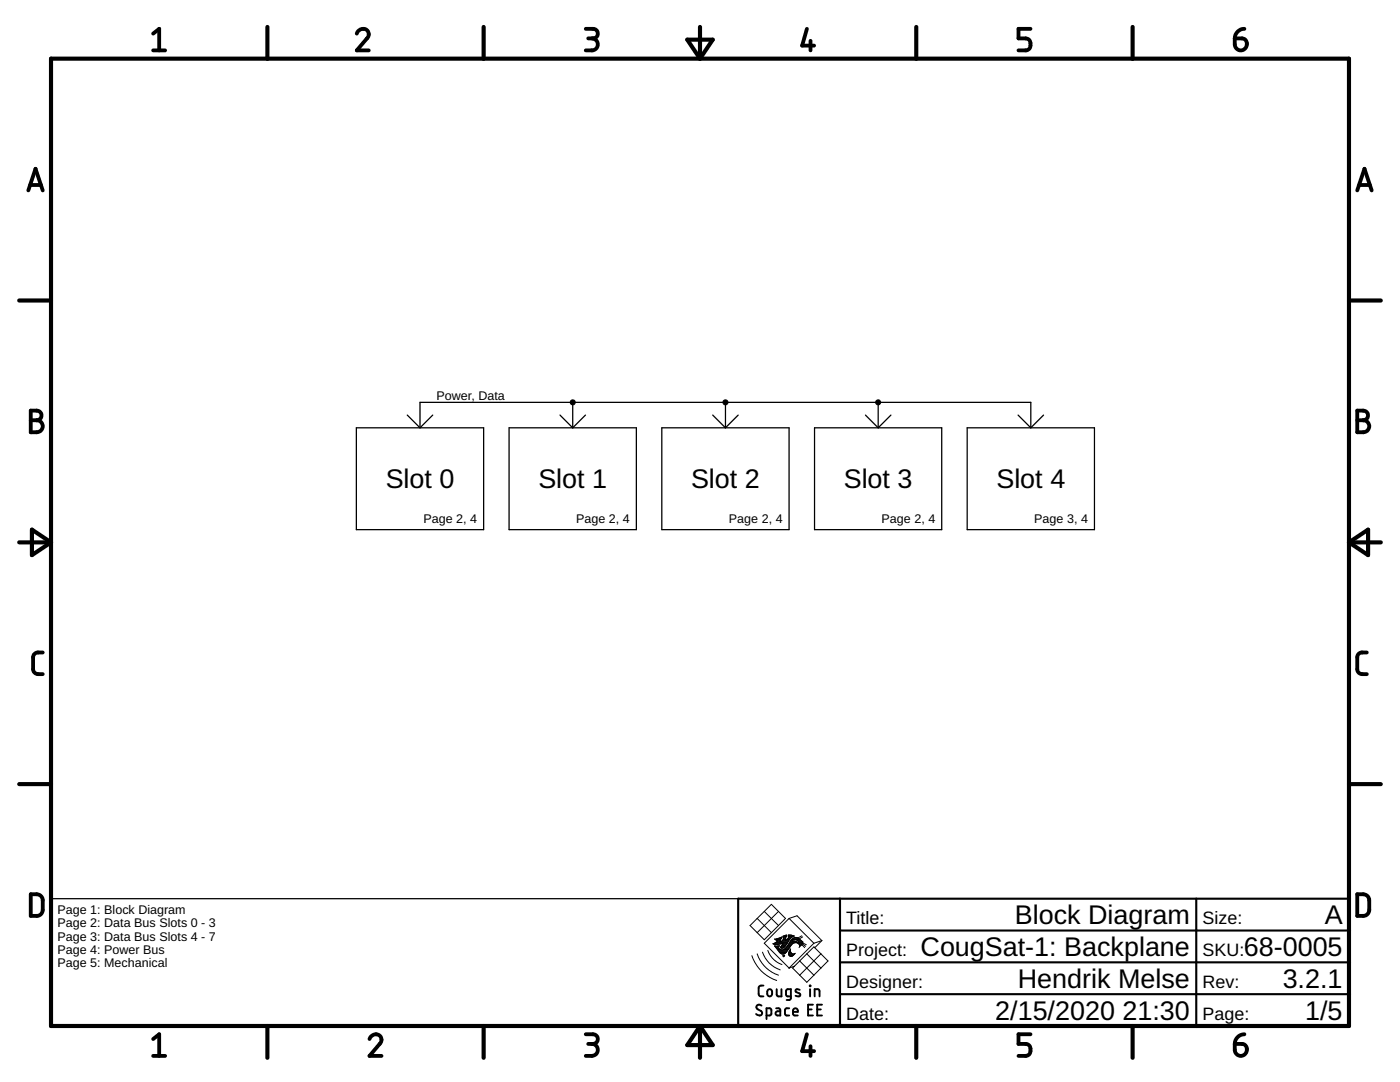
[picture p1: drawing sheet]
<svg xmlns="http://www.w3.org/2000/svg" width="279mm" height="216mm" viewBox="0 0 279 216" stroke-linecap="round" stroke-linejoin="round" font-family="sans-serif">
<g fill="none" stroke="#000" stroke-width=".25">
<path d="M71.1 85.4h25.4v20.3h-25.4zM81.3 82.8l2.5 2.6M83.8 85.4v-5.1h121.9v5.1M86.4 82.8l-2.6 2.6M101.6 85.4h25.4v20.3h-25.4zM111.8 82.8l2.5 2.6M114.3 80.3v5.1M116.8 82.8l-2.5 2.6M132.1 85.4h25.4v20.3h-25.4zM142.2 82.8l2.6 2.6M144.8 80.3v5.1M147.3 82.8l-2.5 2.6"/>
<path d="M162.6 85.4h25.3v20.3h-25.3zM172.7 82.8l2.6 2.6M175.3 80.3v5.1M177.8 82.8l-2.5 2.6M193 85.4h25.4v20.3h-25.4zM203.2 82.8l2.5 2.6M208.3 82.8l-2.6 2.6M10.2 179.3h137.1"/>
</g>
<g fill="#000" stroke="#000" stroke-width=".2">
<circle cx="114.3" cy="80.3" r=".51"/>
<circle cx="144.8" cy="80.3" r=".51"/>
<circle cx="175.3" cy="80.3" r=".51"/>
</g>
<g fill="none" stroke="#000" stroke-width=".83">
<path d="M10.2 11.7h259v193h-259zM53.4 5.4v6.3M96.5 5.4v6.3M137.2 7.9h5l-2.5 3.8zM139.7 5.4v6.3M182.9 5.4v6.3M226 5.4v6.3M3.8 60h6.4M269.2 60h6.4M3.8 108.2h6.4M6.4 105.7l3.8 2.5-3.8 2.6zM269.2 108.2h6.4"/>
<path d="M269.2 108.2l3.8-2.5v5.1zM3.8 156.5h6.4M269.2 156.5h6.4M53.4 204.7v6.4M96.5 204.7v6.4M139.7 204.7v6.4M139.7 204.7l2.5 3.8h-5zM182.9 204.7v6.4M226 204.7v6.4"/>
</g>
<g fill="none" stroke="#000" stroke-width=".76">
<path d="M30.6 6.7l1.2-.9v4.3M30.6 10.1h2.4M71.2 6.7a1.18 1.18 0 0 1 1.6-.9 1.18 1.18 0 0 1 .6 1.7l-2.2 2.6h2.4M116.9 5.8h1.4a.95 .95 0 0 1 1 .9 .95 .95 0 0 1-1 1h-.9M118.1 7.7a1.2 1.2 0 0 1 1.2 1.2 1.2 1.2 0 0 1-1.2 1.2h-1.2M161 5.8l-.9 3.3h2.4M161.8 8.1v2M205.7 5.8h-2.4v1.9h1.4a1.22 1.22 0 0 1 1 1.2 1.22 1.22 0 0 1-1 1.2h-1.4M246.4 7.7h1.5a1.2 1.2 0 0 1 .9 1.3 1.2 1.2 0 0 1-1.2 1 1.2 1.2 0 0 1-1.2-1.1zM248.3 5.8a1.92 1.92 0 0 0-1.9 1.9M5.7 38l1.4-4.3 1.4 4.3M6 36.9h2.2"/>
<path d="M270.9 38l1.4-4.3 1.4 4.3M271.2 36.9h2.2M6.1 81.9h1.2a.96 .96 0 0 1 1 1 .96 .96 0 0 1-1 1 1.2 1.2 0 0 1 1.2 1.2 1.2 1.2 0 0 1-1.2 1.2h-1.2zM6.1 83.9h1.2M270.9 81.9h1.2a.96 .96 0 0 1 .9 1 .96 .96 0 0 1-.9 1 1.2 1.2 0 0 1 1.2 1.2 1.2 1.2 0 0 1-1.2 1.2h-1.2zM270.9 83.9h1.2M8.5 130.2a1.65 1.65 0 0 0-1.6 .3l-.3 .6v2.4l.3 .7a1.71 1.71 0 0 0 1.6 .3M272.8 130.2a1.65 1.65 0 0 0-1.7 .3l-.2 .6v2.7l.2 .4a1.71 1.71 0 0 0 1.7 .3M6.1 178.4a2.43 2.43 0 0 1 2 .3l.3 .4 .1 .5v2.2l-.4 .7a2.35 2.35 0 0 1-2 .3zM270.9 178.4a2.43 2.43 0 0 1 1.9 .3l.3 .4 .2 .5-.1 2.2-.4 .7a2.35 2.35 0 0 1-1.9 .3zM30.6 207.3l1.2-.9v4.3M30.6 210.7h2.4"/>
<path d="M73.7 207.3a1.18 1.18 0 0 1 1.6-.9 1.18 1.18 0 0 1 .6 1.7l-2.2 2.6h2.4M116.9 206.4h1.4a.96 .96 0 0 1 1 .9 .96 .96 0 0 1-1 1h-.9M118.1 208.3a1.2 1.2 0 0 1 1.2 1.2 1.2 1.2 0 0 1-1.2 1.2h-1.2M161 206.4l-.9 3.3h2.4M161.8 208.8v1.9M205.7 206.4h-2.4v1.9h1.4a1.22 1.22 0 0 1 1 1.2 1.22 1.22 0 0 1-1 1.2h-1.4M246.4 208.3h1.5a1.2 1.2 0 0 1 .9 1.3 1.2 1.2 0 0 1-1.2 1.1 1.2 1.2 0 0 1-1.2-1.2zM248.3 206.4a1.95 1.95 0 0 0-1.9 1.9"/>
</g>
<path d="M167.6 179.3v25.4M238.7 179.3v25.4M269.2 179.3h-121.9v25.4M167.6 198.4h101.6M167.6 192h101.6M167.6 185.7h101.6" fill="none" stroke="#000" stroke-width=".42"/>
<g fill="none" stroke="#000" stroke-width=".2">
<path d="M150.1 190.7a7.7 7.7 0 0 0 4.9 4.9M151.1 190.3a6.7 6.7 0 0 0 4.3 4.3M151.1 183.3l-1.4 1.4 2.8 2.8 2.9-2.8M151.1 183.3l2.8 2.8M152.2 190a5.6 5.6 0 0 0 3.5 3.5M152.5 181.9l1.4-1.5 2.9 2.9-1.4 1.4M152.5 181.9l-1.4 1.4M152.5 181.9l2.9 2.8M153.2 189.6a4.6 4.6 0 0 0 2.9 2.9M154.3 188.3h1.7M154.5 188.4h1M154.6 188.2h2.5"/>
<path d="M154.7 188.9h.7M154.7 187.5h1.1M154.8 189h.5M154.8 188h2.4M154.9 189.1h.4M154.9 187.6h.8M155 187.3h.9M155 189.2h.4M155 187.9h.7M155.1 189.4h.5M155.1 187.7h.6M155.1 187.8h.6"/>
<path d="M155.2 189.5h.6M155.2 188.8h.3M155.2 189.6h2M155.3 189v.1M155.3 189.7h1.8M155.4 181.9l-4.3 4.2M155.4 187.2h.6M155.4 188.9l.2-.2-1 .1 .9 1.1M155.4 188.9l-.1 .1M155.4 189.8h1.7M155.5 189.9h1.5M155.5 189.9l.5 .5 .6-.1"/>
<path d="M155.6 190.1h1.3M155.7 187.1h.3M155.7 187.9h1.6M155.7 190.2h1M155.7 187.6v.4M155.7 189h.8M155.8 189.1h.6M155.9 188.9l-.2 .1 .1 .1M155.9 188.9h.7M155.9 190.3h.7M155.9 187h.1M156 187l-1.4 .4 .6 .3-1 .6 .8 .2 1.3-.3-.3 .5"/>
<path d="M156 187v.3l-.3 .3M156 188.8h.7M156 188.7l-.1 .2M156 187.8h1.4M156 188.6h.8M156.1 188.5h.8M156.1 187.7h1.3M156.2 188.4h.8M156.2 187.6l-.5 .4M156.2 188.3h.9M156.2 187.6h.6M156.3 186.9h.7"/>
<path d="M156.3 190.8h.2M156.3 187.1h.5M156.3 187h.5M156.3 187.5h.5M156.4 187.3h.4M156.4 190.9h.1M156.4 189.5h.9M156.4 187.2h.4M156.4 186.8h.6M156.5 190.8l-.1 .1M156.6 190.6h.1M156.6 189.4h.8"/>
<path d="M156.6 190.6l-.4 .1 .2 .2M156.6 190.6l-.1 .2M156.7 189.2h.8M156.8 186.6h.2M156.8 189.1h.7M156.9 187.6h.6M157 189h.6M157 189a.92 .92 0 0 1-1.7 .1M157 186.9h-.2v.3M157 186.9v-.3l-.7 .2v.4l.1-.1-.2 .5M157 188.9h.7M157 187.5h.6"/>
<path d="M157.1 188.8h.7M157.2 187.3h.5M157.2 189.7l-.6 .6M157.2 188.6h.7M157.3 187.2h.5M157.3 188.5h.7M157.3 186.8h1.1M157.3 186.6h.7M157.3 189.5l-.1 .2M157.4 188.4h.7M157.4 187.1h.5M157.4 190.4l.2 .4"/>
<path d="M157.4 190.4h1.1M157.4 190.3h.7M157.4 190.2h.5M157.4 187l-.1-.4 1.2 .2a3 3 0 0 0-1.6 1.8l-.6 .6-.5-.1M157.4 187l-.6 .6v-.4M157.4 187h.7M157.4 190.5h1M157.4 190.1h.4M157.4 188.3h.8M157.5 186.9h.8M157.5 183.3l4.9 4.9M157.5 183.3l-5 4.9 5 5"/>
<path d="M157.5 183.3l1.6-.6 4.9 5M157.5 189.9h.3M157.5 190.6h.8M157.5 188.2h1M157.5 189.8h.3M157.6 189.7h.1M157.6 188h1.5M157.6 189.6l.2-.2-.1 .3M157.6 189.6l-.2 .8M157.6 189.6h.1M157.6 190.8h.5M157.6 187.9h1.4"/>
<path d="M157.7 189.5h.1M157.7 188.9l-.4 .6M157.7 189.7l.1 .4M157.7 187.8h1M157.7 187.8l-.7 1.2M157.7 187.8a1.15 1.15 0 0 1 2.1-.2l.2 .2M157.8 187.7h.4M157.8 190.1l.3 .2h.5M157.9 187.6h.4M158 187.5h.6M158.1 188.4l-.4 .5M158.1 187.3h1.4"/>
<path d="M158.3 187.2h1M158.5 190.4l-.5 .4h-.4M158.5 187.1h.6M158.6 190.3l.1-.1-.2 .2M158.6 190.3h.1M158.7 187.5h.9M159 187.6l.2 .1M159 187.6l-.4-.1-.5 .3h.6l.4 .2M159 187.6h.8M159.1 188l.2 .2M159.2 187.7h.7M159.2 188.2h.1"/>
<path d="M159.2 187.7l.2 .3M159.3 187.8h.8M159.3 188.2l-.6-.1-.6 .3M159.3 188.2h.1M159.3 188.3h.8M159.3 187.9h.9M159.4 188h.8M159.4 188v.2h-.1l.2 .2M159.4 188.2h.8M159.5 188.4h.5M159.5 188.4l.1 .3M159.5 188.5h.5"/>
<path d="M159.6 188.9l-.1 .2M159.6 188.6h.2M159.6 188.9h.1M159.6 191.7l2.8 2.9M159.6 188.8h.1M159.6 188.7v.2M160 188.5l.6 .6M160 186.7l-.8 .5M160 187.8l.2 .1M160.1 188.3l.7 .5M160.1 188.3l-.5 .6M160.2 188.2l.7 .3"/>
<path d="M160.2 186.9l-.7 .5M160.2 187.9l-.1 .4M161 190.3l-2.8 2.9 2.8 2.8 1.4-1.4M161 190.3l1.4-1.4 2.8 2.8-1.4 1.5M161 190.3l2.8 2.9M162.4 188.2l-4.9 5 1-.4M163.8 193.2l-1.4 1.4M163.8 190.3l-4.2 4.3M164 187.7l-1.6 .5M164 187.7l-1.4 1.4"/>
</g>
<g fill="none" stroke="#000" stroke-width=".38">
<path d="M152.4 196.7h-.7l-.3 .4 .1 1.5 .2 .2h.7M153.2 197.5l.5-.1a.81 .81 0 0 1 0 1.4h-.3l-.2-.3zM155 197.4v1.2l.4 .2h.6v-1.4M157.8 198.8h-.7l-.2-.2v-.9l.2-.3h.7v1.8l-.2 .3h-.6M159.6 197.5l-.7-.1-.2 .4 1 .5v.4a.75 .75 0 0 1-.9 0M161.6 196.7l.1 .1zM161.7 197.4v1.4M162.6 198.8v-1.4l.8 .1 .2 1.3M152 200.7a.54 .54 0 0 0-.8-.1 .54 .54 0 0 0 0 .8l.7 .3a.54 .54 0 0 1 0 .9 .54 .54 0 0 1-.8-.1l-.2-.2M153 202.6h.7l.2-.2v-1l-.2-.2h-.7v2.1M154.9 201.2h.6l.2 .2v1.2h-.5a.42 .42 0 0 1-.4-.4 .42 .42 0 0 1 .4-.4h.5M157.5 201.2h-.6l-.2 .3 .1 1 .7 .1"/>
<path d="M158.3 201.9h.9a.5 .5 0 0 0-.3-.7 .5 .5 0 0 0-.6 .5l.1 .8 .8 .1M161.3 201.4h.7M162.2 200.5h-.9v2.1h.9M163.1 201.4h.7M164 200.5h-.9v2.1h.9"/>
</g>
<g font-size="5.4">
<text x="77" y="97.4">Slot 0</text>
<text x="107.4" y="97.4">Slot 1</text>
<text x="137.9" y="97.4">Slot 2</text>
<text x="168.4" y="97.4">Slot 3</text>
<text x="198.9" y="97.4">Slot 4</text>
<text x="202.5" y="184.4">Block Diagram</text>
<text x="264.4" y="184.4">A</text>
<text x="183.7" y="190.8">CougSat-1: Backplane</text>
<text x="248.2" y="190.8">68-0005</text>
<text x="203.1" y="197.1">Hendrik Melse</text>
<text x="256" y="197.1">3.2.1</text>
<text x="198.6" y="203.5">2/15/2020</text>
<text x="224" y="203.5">21:30</text>
<text x="260.5" y="203.5">1/5</text>
</g>
<g font-size="3.6">
<text x="168.9" y="184.4">Title:</text>
<text x="240" y="184.4">Size:</text>
<text x="168.9" y="190.8">Project:</text>
<text x="240" y="190.8">SKU:</text>
<text x="168.9" y="197.1">Designer:</text>
<text x="240" y="197.1">Rev:</text>
<text x="168.9" y="203.5">Date:</text>
<text x="240" y="203.5">Page:</text>
</g>
<g font-size="2.5">
<text x="87.1" y="79.8">Power, Data</text>
<text x="84.5" y="104.4">Page 2, 4</text>
<text x="115" y="104.4">Page 2, 4</text>
<text x="145.5" y="104.4">Page 2, 4</text>
<text x="175.9" y="104.4">Page 2, 4</text>
<text x="206.4" y="104.4">Page 3, 4</text>
<text x="11.5" y="182.4">Page 1: Block Diagram</text>
<text x="11.5" y="185">Page 2: Data Bus Slots 0 - 3</text>
<text x="11.5" y="187.7">Page 3: Data Bus Slots 4 - 7</text>
<text x="11.5" y="190.4">Page 4: Power Bus</text>
<text x="11.5" y="193">Page 5: Mechanical</text>
</g>
</svg>
